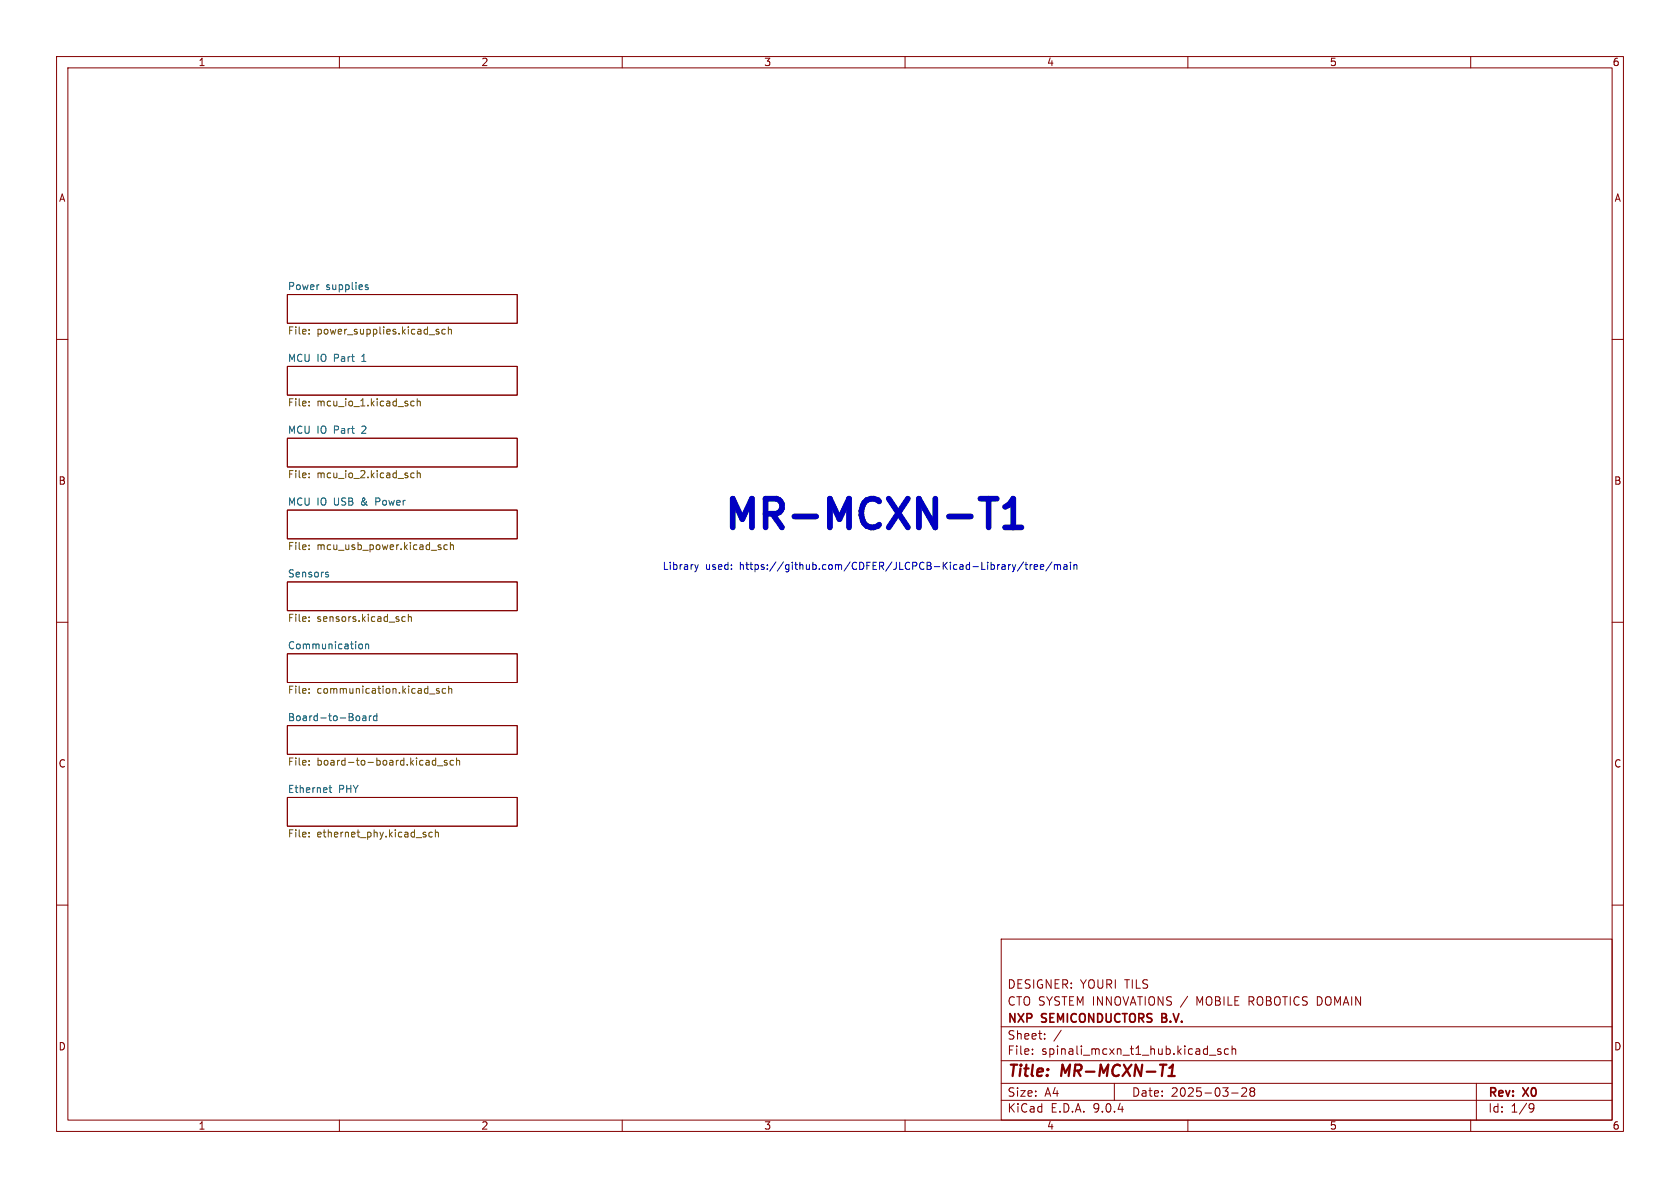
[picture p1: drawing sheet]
<svg xmlns="http://www.w3.org/2000/svg" width="297mm" height="210mm" viewBox="0 0 297 210" stroke-linecap="round" stroke-linejoin="round" font-family="sans-serif">
<g fill="none" stroke="#840000" stroke-width=".18">
<path d="M10 10h277v190h-277zM12 12h273v186h-273zM60 10v2M110 10v2M160 10v2M210 10v2M260 10v2M50.8 52.1h40.6v5.1h-40.6zM10 60h2M50.8 64.8h40.6v5.1h-40.6zM50.8 77.5h40.6v5.1h-40.6zM285 60h2"/>
<path d="M50.8 90.2h40.6v5.1h-40.6zM10 110h2M50.8 102.9h40.6v5.1h-40.6zM50.8 115.6h40.6v5.1h-40.6zM285 110h2M50.8 128.3h40.6v5.1h-40.6zM50.8 141h40.6v5.1h-40.6zM10 160h2M177 166h108v32h-108zM285 160h2M60 198v2M110 198v2"/>
<path d="M160 198v2M177 194.5h108M177 191.5h108M177 187.5h108M177 181.5h108M182.5 186.3v.1M182.5 185.5v.1M184.7 183.6v.1M184.7 182.8v.1M187.6 182.1l-1.3 2M197 191.5v3M210 198v2"/>
<path d="M213.8 186.5h1.2M215.8 185.5l-.3-.1-.3 .2 .1 .2 .5 .2v.3h-.6M217.2 185.5l-.5-.1-.2 .3v.4l.1 .2h.6M217.7 193.2h1.2M217.8 185.5l.2-.1 .4 .1 .1 .9M217.8 184.9v1.5M219.5 192.4l.6-.1 .2 .1 .1 .3-.9 1.1h.9M221.2 192.9l-.2-.2 .2-.4 .5 .1 .1 .2-.3 .3M221.2 192.9l-.2 .3v.5l.2 .1 .5-.1 .1-.2-.1-.4-.2-.2M221.2 192.9h.3M260 198v2M261 191.5v6.5"/>
<path d="M270.6 195.1l.5 .1a.99 .99 0 0 1-.4 1.4h-.2M271.2 195.7l-.3 .3h-.3"/>
</g>
<path d="M205.1 188.2h1.1M206.5 190.2h1.2M206.7 188.8l.7-.6-.3 2" fill="none" stroke="#840000" stroke-width=".4"/>
<path d="M205.4 179.9h.5M205.9 179.2h-.5v1.5h.6" fill="none" stroke="#840000" stroke-width=".3"/>
<g fill="none" stroke="#725600" stroke-width=".18">
<path d="M54.6 58.3v.1M54.6 58.9v.2M77.1 58.6l.5 .1v.2l-.2 .2-.3-.1M77.1 58.3h.5M78.7 58.3l-.3-.1-.3 .3 .1 .5h.5M79.3 58.3l.1-.1 .3 .1 .1 .8M79.3 57.8v1.3M54.6 71.6v.2M54.6 71v.1M73.2 71l-.3-.1-.3 .3 .1 .5h.5M73.8 71l.1-.1 .3 .1 .1 .8M73.8 70.5v1.3"/>
<path d="M54.6 83.7v.1M54.6 84.3v.2M54.6 96.4v.1M54.6 97v.2M73.2 83.7l-.3-.1-.3 .3 .1 .5h.5M73.8 83.2v1.3M73.8 83.7l.1-.1 .3 .1 .1 .8M77.8 96.7l.2 .2-.2 .3M77.8 96.3l.1 .1M79.1 96.4l-.4-.1-.2 .3 .1 .5h.5M79.6 96.4l.2-.1 .3 .1 .1 .8M79.6 95.9v1.3"/>
<path d="M54.6 109.1v.1M54.6 109.7v.2M71 109.6l.3 .3 .3-.1M71.6 109.1l-.3-.1-.3 .3M72.2 109.1l.2-.1 .3 .1v.8M72.2 108.6v1.3M54.6 121.8v.1M54.6 122.4v.2M54.6 134.5v.1M54.6 135.1v.2M75.9 122.7h1M76.5 135.2h.5"/>
<path d="M76.5 134.5h.5M77 134v1.3M77.3 135.4h1M77.6 121.8l-.3-.1-.2 .2 .1 .2 .4 .1v.3h-.5M78.8 121.8l-.4-.1-.2 .3 .1 .5h.5M79 134.5l-.3-.1-.2 .2 .1 .2 .4 .1v.3h-.5M79.3 121.8l.2-.1 .3 .1 .1 .8M79.3 121.3v1.3M80.2 134.5l-.4-.1-.2 .3 .1 .5h.5M80.7 134.5l.2-.1 .3 .1 .1 .8M80.7 134v1.3M54.6 147.2v.1"/>
<path d="M54.6 147.8v.2M75.2 147.5l.1 .2-.1 .3M75.2 147.1l.1 .1M76.4 147.2l-.3-.1-.3 .3 .1 .5h.5M77 147.2l.1-.1 .3 .1 .1 .8M77 146.7v1.3"/>
</g>
<g fill="none" stroke="#006464" stroke-width=".18">
<path d="M64.6 50.7l.5 .1v.2l-.2 .2-.3-.1M64.6 50.4h.5M57.7 101.6h.3l.1 .2-.2 .2h-.2M57.7 101.1l.3 .1M63.5 113.9l.3-.1 .3 .3-.1 .5-.2 .1-.3-.1M64.6 114l.2-.2 .3 .1 .1 .8M64.6 113.8v.9M58.2 139.2h.4M58.3 138.8v1.1l.3 .2M63.4 126.5l.2 .3v.4l-.2 .2M64.1 126.6h.5l.1 .8M64.7 126.9h-.4l-.2 .2 .2 .3 .4-.1"/>
<path d="M65.3 126.5v.9M65.7 126.5l-.4 .3M66.6 126.6l-.3-.1-.3 .3 .1 .5h.5M66.6 126.1v1.3"/>
</g>
<path d="M173.3 88.2h2.9M174.8 88.2v5M177.7 93.2h2.9M177.7 89.6l.5-.2 .9-1.2v5" fill="none" stroke="#0000c2" stroke-width="1"/>
<g fill="none" stroke="#0000c2" stroke-width=".18">
<path d="M122.8 99.8l.3 .9M123.4 99.8l-.3 .9M178.3 99.8v.9M178.7 99.8l-.4 .3M179 99.8l.3 .9M179.6 99.8l-.3 .9M181 99.3l-1.1 1.7M181.2 99.8h.5M181.4 99.4v1.1l.3 .2M182.1 99.8v.9M182.5 99.8l-.4 .3M186 99.3l-1.1 1.7"/>
<path d="M186.4 99.9l.4-.1 .1 .2M186.4 99.8v.9M186.9 100l.2-.2 .3 .1 .1 .8M186.9 100v.7M188.1 99.9h.5v.8M189.2 99.4v.1M189.2 99.8v.9M189.8 99.9l.2-.1 .3 .1 .1 .8M189.8 99.8v.9M123.1 100.7l-.1 .3M179.3 100.7l-.3 .4M182.8 100.2l.6-.1v-.2l-.4-.1-.2 .2 .1 .6h.5"/>
<path d="M183.9 100.2l.6-.1v-.2l-.4-.1-.2 .2 .1 .6h.5M188.6 100.1l-.4 .1-.2 .2 .2 .3 .4-.1"/>
</g>
<text font-size="7.1" fill="#0000c2" x="127.3" y="95">MR-MCXN-T1</text>
<g font-size="2.8" fill="#840000">
<text x="178" y="190.9">Title:</text>
<text x="187.7" y="190.9">MR-MCXN-T1</text>
</g>
<g font-size="2.1" fill="#840000">
<text x="178" y="178">CTO SYSTEM INNOVATIONS /</text>
<text x="178" y="175">DESIGNER: YOURI TILS</text>
<text x="211.8" y="178">MOBILE</text>
<text x="221.1" y="178">ROBOTICS DOMAIN</text>
<text x="178" y="184">Sheet:</text>
<text x="178" y="181.2">NXP</text>
<text x="184.2" y="181.2">SEMICONDUCTORS</text>
<text x="206.1" y="181.2">B.V.</text>
<text x="178" y="186.7">File:</text>
<text x="184.1" y="186.7">spinali_mcxn_t1_hub.kicad_sch</text>
<text x="178" y="196.9">KiCad</text>
<text x="178" y="194.1">Size:</text>
<text x="184.7" y="194.1">A4</text>
<text x="185.7" y="196.9">E.D.A.</text>
<text x="193.3" y="196.9">9.0.4</text>
<text x="200" y="194.1">Date:</text>
<text x="207" y="194.1">2025-03-28</text>
<text x="263" y="194.3">Rev:</text>
<text x="263" y="196.9">Id:</text>
<text x="267.1" y="196.9">1/9</text>
<text x="269.4" y="194.3">X0</text>
</g>
<g font-size="1.8" fill="#840000">
<text x="35" y="11.9">1</text>
<text x="85" y="11.9">2</text>
<text x="135" y="11.9">3</text>
<text x="185" y="11.9">4</text>
<text x="235" y="11.9">5</text>
<text x="285" y="11.9">6</text>
<text x="10.3" y="35.9">A</text>
<text x="285.3" y="35.9">A</text>
<text x="10.3" y="85.9">B</text>
<text x="285.3" y="85.9">B</text>
<text x="10.3" y="135.9">C</text>
<text x="285.3" y="135.9">C</text>
<text x="10.3" y="185.9">D</text>
<text x="285.3" y="185.9">D</text>
<text x="35" y="199.9">1</text>
<text x="85" y="199.9">2</text>
<text x="135" y="199.9">3</text>
<text x="185" y="199.9">4</text>
<text x="235" y="199.9">5</text>
<text x="285" y="199.9">6</text>
</g>
<g font-size="1.8" fill="#006464">
<text x="50.8" y="51.4">Power</text>
<text x="57.6" y="51.4">supplies</text>
<text x="50.8" y="64.1">MCU IO</text>
<text x="59.1" y="64.1">Part</text>
<text x="64.2" y="64.1">1</text>
<text x="50.8" y="76.8">MCU IO</text>
<text x="59.1" y="76.8">Part</text>
<text x="64.2" y="76.8">2</text>
<text x="50.8" y="89.5">MCU IO</text>
<text x="59.1" y="89.5">USB</text>
<text x="64.1" y="89.5">&amp;</text>
<text x="66.9" y="89.5">Power</text>
<text x="50.8" y="102.2">Sensors</text>
<text x="50.8" y="114.9">Communication</text>
<text x="50.8" y="127.6">Board-to-Board</text>
<text x="50.8" y="140.3">Ethernet</text>
<text x="59.8" y="140.3">PHY</text>
</g>
<g font-size="1.8" fill="#725600">
<text x="50.8" y="59.5">File:</text>
<text x="56" y="59.5">power_supplies.kicad_sch</text>
<text x="50.8" y="72.2">File:</text>
<text x="56" y="72.2">mcu_io_1.kicad_sch</text>
<text x="50.8" y="84.9">File:</text>
<text x="56" y="84.9">mcu_io_2.kicad_sch</text>
<text x="50.8" y="97.6">File:</text>
<text x="56" y="97.6">mcu_usb_power.kicad_sch</text>
<text x="50.8" y="110.3">File:</text>
<text x="56" y="110.3">sensors.kicad_sch</text>
<text x="50.8" y="123">File:</text>
<text x="56" y="123">communication.kicad_sch</text>
<text x="50.8" y="135.7">File:</text>
<text x="56" y="135.7">board-to-board.kicad_sch</text>
<text x="50.8" y="148.4">File:</text>
<text x="56" y="148.4">ethernet_phy.kicad_sch</text>
</g>
<g font-size="1.8" fill="#0000c2">
<text x="117.1" y="100.9">Library</text>
<text x="124.7" y="100.9">used:</text>
<text x="130.9" y="100.9">https://github.com/CDFER/JLCPCB-Kicad-Library/tree/main</text>
</g>
</svg>
